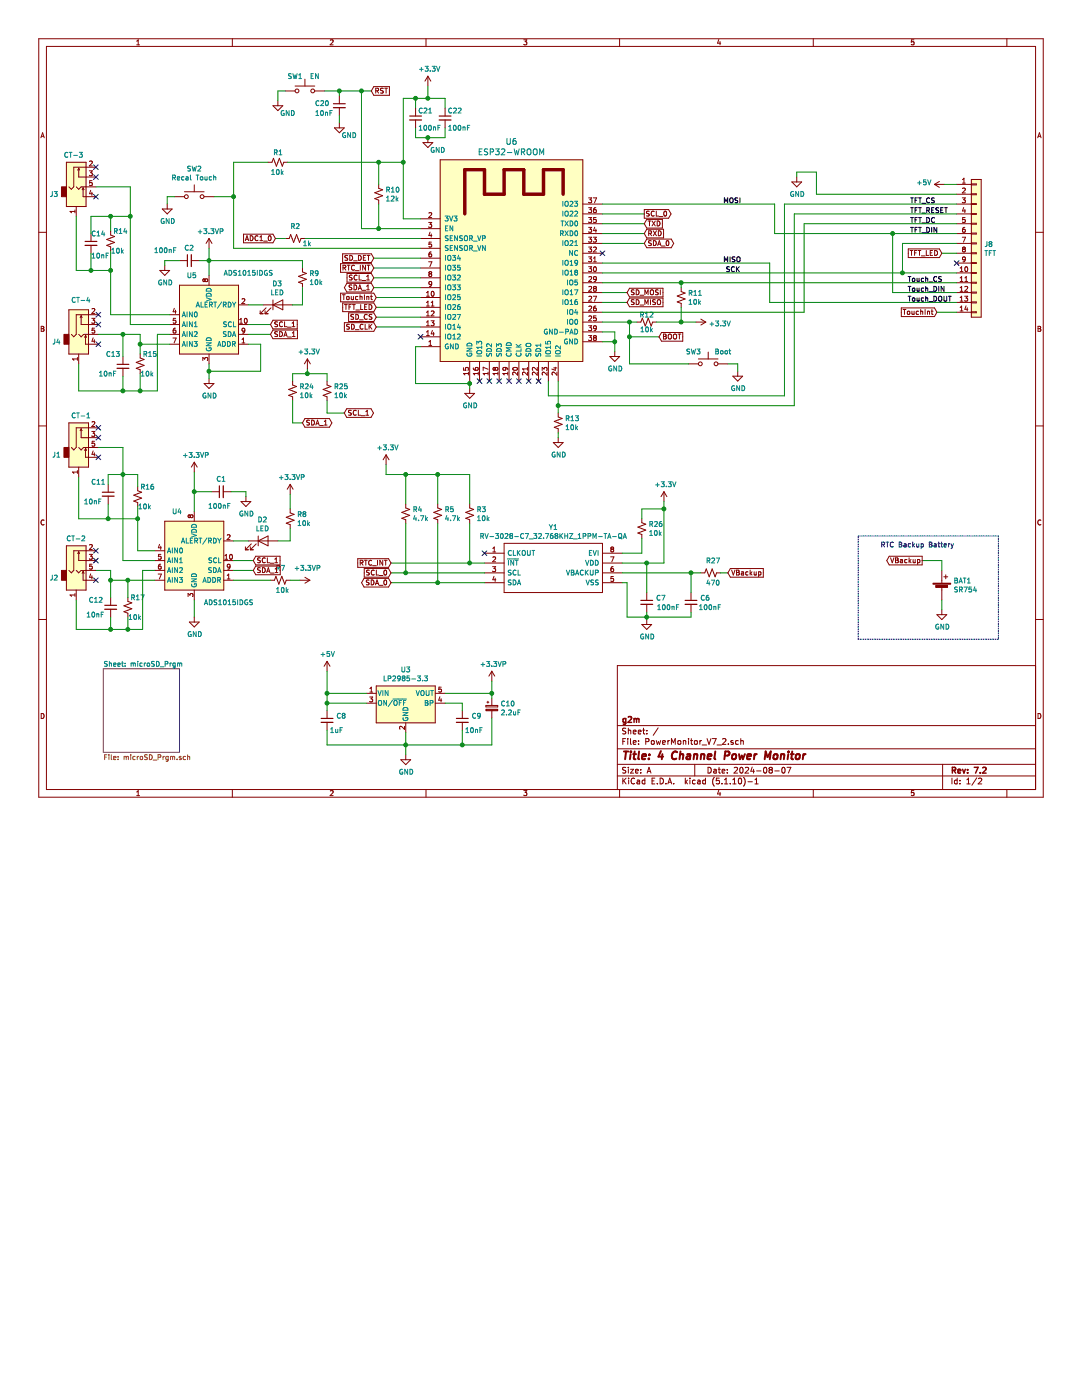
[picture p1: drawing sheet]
EESchema Schematic File Version 4
EELAYER 30 0
EELAYER END
$Descr A 11000 8500
encoding utf-8
Sheet 1 2
Title "4 Channel Power Monitor"
Date "2024-08-07"
Rev "7.2"
Comp "g2m"
Comment1 ""
Comment2 ""
Comment3 ""
Comment4 ""
$EndDescr
$Comp
L power:GND #PWR016
U 1 1
P 4775 3950
F 0 "#PWR016" H 4775 3700 50  0001 C CNN
F 1 "GND" H 4780 3777 50  0000 C CNN
F 2 "" H 4775 3950 50  0001 C CNN
F 3 "" H 4775 3950 50  0001 C CNN
	1    4775 3950
	1    0    0    -1  
$EndComp
$Comp
L power:+3.3V #PWR015
U 1 1
P 4350 875
F 0 "#PWR015" H 4350 725 50  0001 C CNN
F 1 "+3.3V" H 4250 1050 50  0000 L CNN
F 2 "" H 4350 875 50  0001 C CNN
F 3 "" H 4350 875 50  0001 C CNN
	1    4350 875 
	1    0    0    -1  
$EndComp
$Comp
L Device:R_Small_US R2
U 1 1
P 3000 2425
F 0 "R2" V 2875 2375 50  0000 L CNN
F 1 "1k" V 3050 2500 50  0000 L CNN
F 2 "Resistor_SMD:R_0805_2012Metric_Pad1.20x1.40mm_HandSolder" H 3000 2425 50  0001 C CNN
F 3 "~" H 3000 2425 50  0001 C CNN
	1    3000 2425
	0    1    1    0   
$EndComp
Text GLabel 2800 2425 0    50   Input ~ 0
ADC1_0
$Comp
L Connector_Generic:Conn_01x14 J8
U 1 1
P 9925 2475
F 0 "J8" H 10005 2467 50  0000 L CNN
F 1 "TFT" H 10005 2376 50  0000 L CNN
F 2 "Connector_PinSocket_2.54mm:PinSocket_1x14_P2.54mm_Vertical" H 9925 2475 50  0001 C CNN
F 3 "~" H 9925 2475 50  0001 C CNN
	1    9925 2475
	1    0    0    -1  
$EndComp
$Comp
L power:+5V #PWR024
U 1 1
P 9600 1875
F 0 "#PWR024" H 9600 1725 50  0001 C CNN
F 1 "+5V" V 9615 2003 50  0000 L CNN
F 2 "" H 9600 1875 50  0001 C CNN
F 3 "" H 9600 1875 50  0001 C CNN
	1    9600 1875
	0    -1   -1   0   
$EndComp
Wire Wire Line
	9725 2075 7975 2075
Wire Wire Line
	9725 2175 8075 2175
Wire Wire Line
	9600 1875 9725 1875
Wire Wire Line
	9725 2975 9075 2975
Wire Wire Line
	9075 2975 9075 2375
Wire Wire Line
	9075 2375 9725 2375
Wire Wire Line
	9725 2475 9175 2475
Wire Wire Line
	9175 2475 9175 2775
Connection ~ 9175 2775
Wire Wire Line
	9175 2775 9725 2775
Text GLabel 9575 2575 0    50   Input ~ 0
TFT_LED
Wire Wire Line
	9725 2575 9575 2575
NoConn ~ 9725 2675
Text GLabel 9525 3175 0    50   Input ~ 0
TouchInt
Wire Wire Line
	9725 3175 9525 3175
$Comp
L power:GND #PWR021
U 1 1
P 8100 1800
F 0 "#PWR021" H 8100 1550 50  0001 C CNN
F 1 "GND" H 8105 1627 50  0000 C CNN
F 2 "" H 8100 1800 50  0001 C CNN
F 3 "" H 8100 1800 50  0001 C CNN
	1    8100 1800
	1    0    0    -1  
$EndComp
Text Label 9225 2875 0    50   ~ 0
Touch_CS
Text Label 7375 2775 0    50   ~ 0
SCK
Text Label 7350 2675 0    50   ~ 0
MISO
Text Label 7350 2075 0    50   ~ 0
MOSI
Text Label 9250 2075 0    50   ~ 0
TFT_CS
Text Label 9250 2175 0    50   ~ 0
TFT_RESET
Text Label 9250 2275 0    50   ~ 0
TFT_DC
Text Label 9250 2375 0    50   ~ 0
TFT_DIN
Text Label 9225 2975 0    50   ~ 0
Touch_DIN
Text Label 9225 3075 0    50   ~ 0
Touch_DOUT
Text GLabel 3825 3025 0    50   Input ~ 0
TouchInt
Text GLabel 6375 2975 2    50   Input ~ 0
SD_MOSI
Text GLabel 6375 3075 2    50   Input ~ 0
SD_MISO
Wire Wire Line
	6125 3075 6375 3075
Wire Wire Line
	6125 2975 6375 2975
Text GLabel 3825 3225 0    50   Input ~ 0
SD_CS
$Comp
L PowerMonitor_V4-rescue:PJ307_AudioJack_3.5mm-Custom-PowerMonitor_V3-rescue J4
U 1 1
P 800 3400
F 0 "J4" H 620 3326 50  0000 R CNN
F 1 "CT-4" H 925 3750 50  0000 R CNN
F 2 "Connector_Custom:Jack_3.5mm_PJ307_Horizontal" H 800 3600 50  0001 C CNN
F 3 "~" H 800 3600 50  0001 C CNN
	1    800  3400
	1    0    0    -1  
$EndComp
$Comp
L PowerMonitor_V4-rescue:PJ307_AudioJack_3.5mm-Custom-PowerMonitor_V3-rescue J1
U 1 1
P 800 4550
F 0 "J1" H 620 4476 50  0000 R CNN
F 1 "CT-1" H 925 4875 50  0000 R CNN
F 2 "Connector_Custom:Jack_3.5mm_PJ307_Horizontal" H 800 4750 50  0001 C CNN
F 3 "~" H 800 4750 50  0001 C CNN
	1    800  4550
	1    0    0    -1  
$EndComp
$Comp
L PowerMonitor_V4-rescue:PJ307_AudioJack_3.5mm-Custom-PowerMonitor_V3-rescue J2
U 1 1
P 775 5800
F 0 "J2" H 595 5726 50  0000 R CNN
F 1 "CT-2" H 875 6125 50  0000 R CNN
F 2 "Connector_Custom:Jack_3.5mm_PJ307_Horizontal" H 775 6000 50  0001 C CNN
F 3 "~" H 775 6000 50  0001 C CNN
	1    775  5800
	1    0    0    -1  
$EndComp
$Comp
L Device:R_Small_US R5
U 1 1
P 4450 5225
F 0 "R5" H 4518 5271 50  0000 L CNN
F 1 "4.7k" H 4518 5180 50  0000 L CNN
F 2 "Resistor_SMD:R_0805_2012Metric_Pad1.20x1.40mm_HandSolder" H 4450 5225 50  0001 C CNN
F 3 "~" H 4450 5225 50  0001 C CNN
	1    4450 5225
	1    0    0    -1  
$EndComp
$Comp
L Device:R_Small_US R4
U 1 1
P 4125 5225
F 0 "R4" H 4193 5271 50  0000 L CNN
F 1 "4.7k" H 4193 5180 50  0000 L CNN
F 2 "Resistor_SMD:R_0805_2012Metric_Pad1.20x1.40mm_HandSolder" H 4125 5225 50  0001 C CNN
F 3 "~" H 4125 5225 50  0001 C CNN
	1    4125 5225
	1    0    0    -1  
$EndComp
$Comp
L Device:C_Small C7
U 1 1
P 6575 6125
F 0 "C7" H 6667 6171 50  0000 L CNN
F 1 "100nF" H 6675 6075 50  0000 L CNN
F 2 "Capacitor_SMD:C_0805_2012Metric_Pad1.18x1.45mm_HandSolder" H 6575 6125 50  0001 C CNN
F 3 "~" H 6575 6125 50  0001 C CNN
	1    6575 6125
	1    0    0    -1  
$EndComp
$Comp
L Device:C_Small C6
U 1 1
P 7025 6125
F 0 "C6" H 7117 6171 50  0000 L CNN
F 1 "100nF" H 7100 6075 50  0000 L CNN
F 2 "Capacitor_SMD:C_0805_2012Metric_Pad1.18x1.45mm_HandSolder" H 7025 6125 50  0001 C CNN
F 3 "~" H 7025 6125 50  0001 C CNN
	1    7025 6125
	1    0    0    -1  
$EndComp
Wire Wire Line
	4450 5125 4450 4825
Wire Wire Line
	4125 5125 4125 4825
Connection ~ 4125 4825
Wire Wire Line
	4125 4825 4450 4825
$Comp
L power:GND #PWR020
U 1 1
P 6575 6300
F 0 "#PWR020" H 6575 6050 50  0001 C CNN
F 1 "GND" H 6580 6127 50  0000 C CNN
F 2 "" H 6575 6300 50  0001 C CNN
F 3 "" H 6575 6300 50  0001 C CNN
	1    6575 6300
	1    0    0    -1  
$EndComp
Wire Wire Line
	6575 6225 6575 6275
Text GLabel 3975 5925 0    50   BiDi ~ 0
SDA_0
Text GLabel 3975 5825 0    50   Input ~ 0
SCL_0
Text GLabel 6550 2475 2    50   BiDi ~ 0
SDA_0
Text GLabel 6550 2175 2    50   Output ~ 0
SCL_0
Text GLabel 3825 3325 0    50   Input ~ 0
SD_CLK
Wire Wire Line
	2900 2425 2800 2425
$Comp
L Device:R_Small_US R1
U 1 1
P 2825 1650
F 0 "R1" V 2725 1600 50  0000 L CNN
F 1 "10k" V 2925 1575 50  0000 L CNN
F 2 "Resistor_SMD:R_0805_2012Metric_Pad1.20x1.40mm_HandSolder" H 2825 1650 50  0001 C CNN
F 3 "~" H 2825 1650 50  0001 C CNN
	1    2825 1650
	0    1    1    0   
$EndComp
Wire Wire Line
	2375 2000 2175 2000
$Comp
L power:GND #PWR09
U 1 1
P 1700 2075
F 0 "#PWR09" H 1700 1825 50  0001 C CNN
F 1 "GND" H 1705 1902 50  0000 C CNN
F 2 "" H 1700 2075 50  0001 C CNN
F 3 "" H 1700 2075 50  0001 C CNN
	1    1700 2075
	1    0    0    -1  
$EndComp
Wire Wire Line
	1700 2000 1700 2075
$Comp
L Switch:SW_Push SW2
U 1 1
P 1975 2000
F 0 "SW2" H 1975 2285 50  0000 C CNN
F 1 "Recal Touch" H 1975 2194 50  0000 C CNN
F 2 "CustomFootprints:SW_SPST_ALPS_SKRKA" H 1975 2200 50  0001 C CNN
F 3 "~" H 1975 2200 50  0001 C CNN
	1    1975 2000
	1    0    0    -1  
$EndComp
Wire Wire Line
	1700 2000 1775 2000
$Comp
L power:GND #PWR028
U 1 1
P 2125 3850
F 0 "#PWR028" H 2125 3600 50  0001 C CNN
F 1 "GND" H 2130 3677 50  0000 C CNN
F 2 "" H 2125 3850 50  0001 C CNN
F 3 "" H 2125 3850 50  0001 C CNN
	1    2125 3850
	1    0    0    -1  
$EndComp
$Comp
L Regulator_Linear:LP2985-3.3 U3
U 1 1
P 4125 7150
F 0 "U3" H 4125 7492 50  0000 C CNN
F 1 "LP2985-3.3" H 4125 7401 50  0000 C CNN
F 2 "Package_TO_SOT_SMD:SOT-23-5" H 4125 7475 50  0001 C CNN
F 3 "http://www.ti.com/lit/ds/symlink/lp2985.pdf" H 4125 7150 50  0001 C CNN
	1    4125 7150
	1    0    0    -1  
$EndComp
$Comp
L Device:CP_Small C10
U 1 1
P 5000 7200
F 0 "C10" H 5088 7246 50  0000 L CNN
F 1 "2.2uF" H 5088 7155 50  0000 L CNN
F 2 "Capacitor_SMD:C_1206_3216Metric_Pad1.33x1.80mm_HandSolder" H 5000 7200 50  0001 C CNN
F 3 "~" H 5000 7200 50  0001 C CNN
	1    5000 7200
	1    0    0    -1  
$EndComp
$Comp
L Device:C_Small C9
U 1 1
P 4700 7325
F 0 "C9" H 4792 7371 50  0000 L CNN
F 1 "10nF" H 4725 7225 50  0000 L CNN
F 2 "Capacitor_SMD:C_0805_2012Metric_Pad1.18x1.45mm_HandSolder" H 4700 7325 50  0001 C CNN
F 3 "~" H 4700 7325 50  0001 C CNN
	1    4700 7325
	1    0    0    -1  
$EndComp
$Comp
L Device:C_Small C8
U 1 1
P 3325 7325
F 0 "C8" H 3417 7371 50  0000 L CNN
F 1 "1uF" H 3350 7225 50  0000 L CNN
F 2 "Capacitor_SMD:C_0805_2012Metric_Pad1.18x1.45mm_HandSolder" H 3325 7325 50  0001 C CNN
F 3 "~" H 3325 7325 50  0001 C CNN
	1    3325 7325
	1    0    0    -1  
$EndComp
Wire Wire Line
	4525 7150 4700 7150
Wire Wire Line
	4700 7150 4700 7225
Wire Wire Line
	3725 7050 3325 7050
Wire Wire Line
	3325 7050 3325 7150
Wire Wire Line
	3725 7150 3325 7150
Connection ~ 3325 7150
Wire Wire Line
	3325 7150 3325 7225
$Comp
L power:+5V #PWR029
U 1 1
P 3325 6825
F 0 "#PWR029" H 3325 6675 50  0001 C CNN
F 1 "+5V" H 3250 7000 50  0000 L CNN
F 2 "" H 3325 6825 50  0001 C CNN
F 3 "" H 3325 6825 50  0001 C CNN
	1    3325 6825
	1    0    0    -1  
$EndComp
Wire Wire Line
	3325 6825 3325 7050
Connection ~ 3325 7050
$Comp
L power:+3.3VP #PWR031
U 1 1
P 5000 6925
F 0 "#PWR031" H 5150 6875 50  0001 C CNN
F 1 "+3.3VP" H 5015 7098 50  0000 C CNN
F 2 "" H 5000 6925 50  0001 C CNN
F 3 "" H 5000 6925 50  0001 C CNN
	1    5000 6925
	1    0    0    -1  
$EndComp
Wire Wire Line
	4525 7050 5000 7050
Wire Wire Line
	5000 7050 5000 6925
Wire Wire Line
	5000 7100 5000 7050
Connection ~ 5000 7050
$Comp
L power:GND #PWR030
U 1 1
P 4125 7675
F 0 "#PWR030" H 4125 7425 50  0001 C CNN
F 1 "GND" H 4130 7502 50  0000 C CNN
F 2 "" H 4125 7675 50  0001 C CNN
F 3 "" H 4125 7675 50  0001 C CNN
	1    4125 7675
	1    0    0    -1  
$EndComp
Wire Wire Line
	4125 7450 4125 7575
Wire Wire Line
	5000 7300 5000 7575
Wire Wire Line
	5000 7575 4700 7575
Connection ~ 4125 7575
Wire Wire Line
	4125 7575 4125 7675
Wire Wire Line
	3325 7425 3325 7575
Wire Wire Line
	3325 7575 4125 7575
Wire Wire Line
	4700 7425 4700 7575
Connection ~ 4700 7575
Wire Wire Line
	4700 7575 4125 7575
$Comp
L power:+3.3VP #PWR032
U 1 1
P 2125 2525
F 0 "#PWR032" H 2275 2475 50  0001 C CNN
F 1 "+3.3VP" H 2140 2698 50  0000 C CNN
F 2 "" H 2125 2525 50  0001 C CNN
F 3 "" H 2125 2525 50  0001 C CNN
	1    2125 2525
	1    0    0    -1  
$EndComp
$Comp
L power:+3.3VP #PWR02
U 1 1
P 1975 4800
F 0 "#PWR02" H 2125 4750 50  0001 C CNN
F 1 "+3.3VP" H 1990 4973 50  0000 C CNN
F 2 "" H 1975 4800 50  0001 C CNN
F 3 "" H 1975 4800 50  0001 C CNN
	1    1975 4800
	1    0    0    -1  
$EndComp
Wire Wire Line
	1250 4550 1000 4550
NoConn ~ 1000 4350
NoConn ~ 1000 4450
NoConn ~ 1000 4650
NoConn ~ 975  5600
NoConn ~ 975  5700
NoConn ~ 975  5900
$Comp
L PowerMonitor_V4-rescue:PJ307_AudioJack_3.5mm-Custom-PowerMonitor_V3-rescue J3
U 1 1
P 775 1900
F 0 "J3" H 595 1826 50  0000 R CNN
F 1 "CT-3" H 850 2225 50  0000 R CNN
F 2 "Connector_Custom:Jack_3.5mm_PJ307_Horizontal" H 775 2100 50  0001 C CNN
F 3 "~" H 775 2100 50  0001 C CNN
	1    775  1900
	1    0    0    -1  
$EndComp
Wire Wire Line
	775  2750 775  2200
NoConn ~ 975  2000
NoConn ~ 975  1800
NoConn ~ 975  1700
$Comp
L Device:C_Small C1
U 1 1
P 2250 5000
F 0 "C1" V 2375 4950 50  0000 L CNN
F 1 "100nF" V 2100 4900 50  0000 L CNN
F 2 "Capacitor_SMD:C_0805_2012Metric_Pad1.18x1.45mm_HandSolder" H 2250 5000 50  0001 C CNN
F 3 "~" H 2250 5000 50  0001 C CNN
	1    2250 5000
	0    -1   -1   0   
$EndComp
$Comp
L Device:C_Small C2
U 1 1
P 1925 2650
F 0 "C2" V 2050 2600 50  0000 L CNN
F 1 "100nF" V 2025 2775 50  0000 L CNN
F 2 "Capacitor_SMD:C_0805_2012Metric_Pad1.18x1.45mm_HandSolder" H 1925 2650 50  0001 C CNN
F 3 "~" H 1925 2650 50  0001 C CNN
	1    1925 2650
	0    -1   -1   0   
$EndComp
$Comp
L Analog_ADC:ADS1015IDGS U5
U 1 1
P 2125 3300
F 0 "U5" H 1950 3800 50  0000 C CNN
F 1 "ADS1015IDGS" H 2525 3825 50  0000 C CNN
F 2 "Package_SO:TSSOP-10_3x3mm_P0.5mm" H 2125 2800 50  0001 C CNN
F 3 "http://www.ti.com/lit/ds/symlink/ads1015.pdf" H 2075 2400 50  0001 C CNN
	1    2125 3300
	1    0    0    -1  
$EndComp
Wire Wire Line
	2125 3700 2125 3775
Wire Wire Line
	2525 3500 2650 3500
Wire Wire Line
	2650 3500 2650 3775
Wire Wire Line
	2650 3775 2125 3775
Connection ~ 2125 3775
Wire Wire Line
	2125 3775 2125 3850
Text GLabel 2750 3300 2    50   Input ~ 0
SCL_1
Text GLabel 2750 3400 2    50   Input ~ 0
SDA_1
Wire Wire Line
	2525 3300 2750 3300
Wire Wire Line
	2525 3400 2750 3400
Wire Wire Line
	2125 2525 2125 2650
Wire Wire Line
	2025 2650 2125 2650
Connection ~ 2125 2650
Wire Wire Line
	2125 2650 2125 2800
$Comp
L power:GND #PWR01
U 1 1
P 1675 2700
F 0 "#PWR01" H 1675 2450 50  0001 C CNN
F 1 "GND" H 1680 2527 50  0000 C CNN
F 2 "" H 1675 2700 50  0001 C CNN
F 3 "" H 1675 2700 50  0001 C CNN
	1    1675 2700
	1    0    0    -1  
$EndComp
Wire Wire Line
	1825 2650 1675 2650
Wire Wire Line
	1675 2650 1675 2700
$Comp
L Analog_ADC:ADS1015IDGS U4
U 1 1
P 1975 5700
F 0 "U4" H 1800 6200 50  0000 C CNN
F 1 "ADS1015IDGS" H 2325 5275 50  0000 C CNN
F 2 "Package_SO:TSSOP-10_3x3mm_P0.5mm" H 1975 5200 50  0001 C CNN
F 3 "http://www.ti.com/lit/ds/symlink/ads1015.pdf" H 1925 4800 50  0001 C CNN
	1    1975 5700
	1    0    0    -1  
$EndComp
Wire Wire Line
	975  5800 1125 5800
Wire Wire Line
	1100 5275 800  5275
Wire Wire Line
	1975 4800 1975 5000
Wire Wire Line
	2150 5000 1975 5000
Connection ~ 1975 5000
Wire Wire Line
	1975 5000 1975 5200
$Comp
L power:GND #PWR04
U 1 1
P 2500 5050
F 0 "#PWR04" H 2500 4800 50  0001 C CNN
F 1 "GND" H 2505 4877 50  0000 C CNN
F 2 "" H 2500 5050 50  0001 C CNN
F 3 "" H 2500 5050 50  0001 C CNN
	1    2500 5050
	1    0    0    -1  
$EndComp
$Comp
L power:GND #PWR03
U 1 1
P 1975 6275
F 0 "#PWR03" H 1975 6025 50  0001 C CNN
F 1 "GND" H 1980 6102 50  0000 C CNN
F 2 "" H 1975 6275 50  0001 C CNN
F 3 "" H 1975 6275 50  0001 C CNN
	1    1975 6275
	1    0    0    -1  
$EndComp
Wire Wire Line
	1975 6100 1975 6275
Wire Wire Line
	2350 5000 2500 5000
Wire Wire Line
	2500 5000 2500 5050
Text GLabel 2575 5700 2    50   Input ~ 0
SCL_1
Text GLabel 2575 5800 2    50   Input ~ 0
SDA_1
Wire Wire Line
	2375 5700 2575 5700
Wire Wire Line
	2375 5800 2575 5800
$Comp
L Device:R_Small_US R7
U 1 1
P 2850 5900
F 0 "R7" V 2725 5850 50  0000 L CNN
F 1 "10k" V 2950 5850 50  0000 L CNN
F 2 "Resistor_SMD:R_0805_2012Metric_Pad1.20x1.40mm_HandSolder" H 2850 5900 50  0001 C CNN
F 3 "~" H 2850 5900 50  0001 C CNN
	1    2850 5900
	0    1    1    0   
$EndComp
Wire Wire Line
	2375 5900 2750 5900
$Comp
L power:+3.3VP #PWR05
U 1 1
P 3050 5900
F 0 "#PWR05" H 3200 5850 50  0001 C CNN
F 1 "+3.3VP" V 2925 5975 50  0000 C CNN
F 2 "" H 3050 5900 50  0001 C CNN
F 3 "" H 3050 5900 50  0001 C CNN
	1    3050 5900
	0    1    1    0   
$EndComp
Wire Wire Line
	2950 5900 3050 5900
$Comp
L Device:C_Small C12
U 1 1
P 1125 6175
F 0 "C12" H 900 6250 50  0000 L CNN
F 1 "10nF" H 875 6100 50  0000 L CNN
F 2 "Capacitor_SMD:C_0805_2012Metric_Pad1.18x1.45mm_HandSolder" H 1125 6175 50  0001 C CNN
F 3 "~" H 1125 6175 50  0001 C CNN
	1    1125 6175
	1    0    0    -1  
$EndComp
Wire Wire Line
	775  6100 775  6400
Wire Wire Line
	1125 6275 1125 6400
Wire Wire Line
	1125 6400 775  6400
Wire Wire Line
	1125 5800 1125 5900
Wire Wire Line
	1250 4550 1250 4825
Wire Wire Line
	800  4850 800  5275
$Comp
L Device:C_Small C11
U 1 1
P 1100 5025
F 0 "C11" H 925 5150 50  0000 L CNN
F 1 "10nF" H 850 4950 50  0000 L CNN
F 2 "Capacitor_SMD:C_0805_2012Metric_Pad1.18x1.45mm_HandSolder" H 1100 5025 50  0001 C CNN
F 3 "~" H 1100 5025 50  0001 C CNN
	1    1100 5025
	1    0    0    -1  
$EndComp
Wire Wire Line
	1100 4925 1100 4825
Wire Wire Line
	1100 4825 1250 4825
Connection ~ 1250 4825
Wire Wire Line
	1100 5125 1100 5275
$Comp
L Device:C_Small C14
U 1 1
P 925 2475
F 0 "C14" H 925 2575 50  0000 L CNN
F 1 "10nF" H 925 2350 50  0000 L CNN
F 2 "Capacitor_SMD:C_0805_2012Metric_Pad1.18x1.45mm_HandSolder" H 925 2475 50  0001 C CNN
F 3 "~" H 925 2475 50  0001 C CNN
	1    925  2475
	1    0    0    -1  
$EndComp
$Comp
L Device:C_Small C13
U 1 1
P 1250 3725
F 0 "C13" H 1075 3850 50  0000 L CNN
F 1 "10nF" H 1000 3650 50  0000 L CNN
F 2 "Capacitor_SMD:C_0805_2012Metric_Pad1.18x1.45mm_HandSolder" H 1250 3725 50  0001 C CNN
F 3 "~" H 1250 3725 50  0001 C CNN
	1    1250 3725
	1    0    0    -1  
$EndComp
$Comp
L Device:LED D3
U 1 1
P 2825 3100
F 0 "D3" H 2818 3317 50  0000 C CNN
F 1 "LED" H 2818 3226 50  0000 C CNN
F 2 "LED_SMD:LED_0805_2012Metric_Pad1.15x1.40mm_HandSolder" H 2825 3100 50  0001 C CNN
F 3 "~" H 2825 3100 50  0001 C CNN
	1    2825 3100
	1    0    0    -1  
$EndComp
Wire Wire Line
	2525 3100 2675 3100
$Comp
L Device:R_Small_US R9
U 1 1
P 3075 2825
F 0 "R9" H 3143 2871 50  0000 L CNN
F 1 "10k" H 3143 2780 50  0000 L CNN
F 2 "Resistor_SMD:R_0805_2012Metric_Pad1.20x1.40mm_HandSolder" H 3075 2825 50  0001 C CNN
F 3 "~" H 3075 2825 50  0001 C CNN
	1    3075 2825
	1    0    0    -1  
$EndComp
Wire Wire Line
	2975 3100 3075 3100
Wire Wire Line
	3075 3100 3075 2925
Wire Wire Line
	3075 2725 3075 2650
Wire Wire Line
	3075 2650 2125 2650
$Comp
L Device:LED D2
U 1 1
P 2675 5500
F 0 "D2" H 2668 5717 50  0000 C CNN
F 1 "LED" H 2668 5626 50  0000 C CNN
F 2 "LED_SMD:LED_0805_2012Metric_Pad1.15x1.40mm_HandSolder" H 2675 5500 50  0001 C CNN
F 3 "~" H 2675 5500 50  0001 C CNN
	1    2675 5500
	1    0    0    -1  
$EndComp
$Comp
L Device:R_Small_US R8
U 1 1
P 2950 5275
F 0 "R8" H 3018 5321 50  0000 L CNN
F 1 "10k" H 3018 5230 50  0000 L CNN
F 2 "Resistor_SMD:R_0805_2012Metric_Pad1.20x1.40mm_HandSolder" H 2950 5275 50  0001 C CNN
F 3 "~" H 2950 5275 50  0001 C CNN
	1    2950 5275
	1    0    0    -1  
$EndComp
Wire Wire Line
	2375 5500 2525 5500
Wire Wire Line
	2825 5500 2950 5500
Wire Wire Line
	2950 5500 2950 5375
$Comp
L power:+3.3VP #PWR06
U 1 1
P 2950 5025
F 0 "#PWR06" H 3100 4975 50  0001 C CNN
F 1 "+3.3VP" H 2965 5198 50  0000 C CNN
F 2 "" H 2950 5025 50  0001 C CNN
F 3 "" H 2950 5025 50  0001 C CNN
	1    2950 5025
	1    0    0    -1  
$EndComp
Wire Wire Line
	2950 5175 2950 5025
Wire Wire Line
	1250 3625 1250 3400
Wire Wire Line
	1250 3400 1000 3400
Wire Wire Line
	1600 3975 1425 3975
Wire Wire Line
	800  3975 800  3700
Wire Wire Line
	1250 3825 1250 3975
Connection ~ 1250 3975
Wire Wire Line
	1250 3975 800  3975
Wire Wire Line
	1125 2750 925  2750
Wire Wire Line
	1125 2550 1125 2750
Connection ~ 1125 2750
Wire Wire Line
	975  1900 1325 1900
Wire Wire Line
	1125 2350 1125 2200
Wire Wire Line
	1125 2200 1325 2200
Connection ~ 1325 2200
Wire Wire Line
	1325 2200 1325 1900
NoConn ~ 1000 3500
NoConn ~ 1000 3300
NoConn ~ 1000 3200
Wire Wire Line
	1600 3400 1725 3400
Wire Wire Line
	1600 3400 1600 3975
Wire Wire Line
	1725 3500 1425 3500
Wire Wire Line
	1425 3500 1425 3400
Wire Wire Line
	1425 3400 1250 3400
Connection ~ 1250 3400
Wire Wire Line
	1725 3300 1325 3300
Wire Wire Line
	1325 2200 1325 3300
Wire Wire Line
	1725 3200 1125 3200
Wire Wire Line
	1125 3200 1125 2750
Wire Wire Line
	1575 5700 1250 5700
Wire Wire Line
	1250 4825 1250 5700
Wire Wire Line
	1575 5600 1400 5600
Wire Wire Line
	1400 5600 1400 5275
Wire Wire Line
	1400 5275 1100 5275
Connection ~ 1100 5275
Wire Wire Line
	1575 5900 1300 5900
Connection ~ 1125 5900
Wire Wire Line
	1125 5900 1125 6075
Wire Wire Line
	1575 5800 1450 5800
Wire Wire Line
	1450 5800 1450 6400
Wire Wire Line
	1450 6400 1300 6400
Connection ~ 1125 6400
Wire Wire Line
	4775 3875 4775 3900
$Comp
L power:+3.3V #PWR07
U 1 1
P 3925 4725
F 0 "#PWR07" H 3925 4575 50  0001 C CNN
F 1 "+3.3V" H 3825 4900 50  0000 L CNN
F 2 "" H 3925 4725 50  0001 C CNN
F 3 "" H 3925 4725 50  0001 C CNN
	1    3925 4725
	1    0    0    -1  
$EndComp
Wire Wire Line
	3925 4725 3925 4825
Wire Wire Line
	3925 4825 4125 4825
Text GLabel 3825 3125 0    50   Input ~ 0
TFT_LED
Wire Wire Line
	6125 2075 7875 2075
Wire Wire Line
	7875 2075 7875 2375
Wire Wire Line
	7875 2375 9075 2375
Connection ~ 9075 2375
Wire Wire Line
	6125 2675 7825 2675
Wire Wire Line
	7825 2675 7825 3075
Wire Wire Line
	7825 3075 9725 3075
Wire Wire Line
	6125 2775 9175 2775
$Comp
L ESP32-footprints-Shem-Lib:ESP32-WROOM U6
U 1 1
P 5225 2825
F 0 "U6" H 5200 4212 60  0000 C CNN
F 1 "ESP32-WROOM" H 5200 4106 60  0000 C CNN
F 2 "RF_Module:ESP32-WROOM-32" H 5575 4175 60  0001 C CNN
F 3 "" H 4775 3275 60  0001 C CNN
	1    5225 2825
	1    0    0    -1  
$EndComp
Wire Wire Line
	5575 3875 5575 4025
Wire Wire Line
	5575 4025 7975 4025
Wire Wire Line
	7975 2075 7975 4025
Wire Wire Line
	8075 2175 8075 4125
Wire Wire Line
	8075 4125 5675 4125
Wire Wire Line
	5675 4125 5675 3875
Wire Wire Line
	6125 3175 8175 3175
Wire Wire Line
	8175 3175 8175 2275
Wire Wire Line
	8175 2275 9725 2275
Wire Wire Line
	6125 2875 6925 2875
Wire Wire Line
	3825 3225 4275 3225
Wire Wire Line
	3825 3025 4275 3025
Wire Wire Line
	3825 3125 4275 3125
Wire Wire Line
	3825 3325 4275 3325
NoConn ~ 4275 3425
NoConn ~ 6125 2575
Wire Wire Line
	4275 2225 4100 2225
Wire Wire Line
	4275 3525 4225 3525
Wire Wire Line
	4225 3525 4225 3900
Wire Wire Line
	4225 3900 4775 3900
Connection ~ 4775 3900
Wire Wire Line
	4775 3900 4775 3950
$Comp
L power:GND #PWR034
U 1 1
P 6250 3575
F 0 "#PWR034" H 6250 3325 50  0001 C CNN
F 1 "GND" H 6255 3402 50  0000 C CNN
F 2 "" H 6250 3575 50  0001 C CNN
F 3 "" H 6250 3575 50  0001 C CNN
	1    6250 3575
	1    0    0    -1  
$EndComp
Wire Wire Line
	6125 3375 6250 3375
Wire Wire Line
	6125 3475 6250 3475
NoConn ~ 4875 3875
NoConn ~ 4975 3875
NoConn ~ 5075 3875
NoConn ~ 5175 3875
NoConn ~ 5275 3875
NoConn ~ 5375 3875
NoConn ~ 5475 3875
Wire Wire Line
	2375 2000 2375 2525
Connection ~ 2375 2000
Wire Wire Line
	2375 2525 4275 2525
Wire Wire Line
	3100 2425 4275 2425
$Comp
L Device:R_Small_US R10
U 1 1
P 3850 1975
F 0 "R10" H 3918 2021 50  0000 L CNN
F 1 "12k" H 3918 1930 50  0000 L CNN
F 2 "Resistor_SMD:R_0805_2012Metric_Pad1.20x1.40mm_HandSolder" H 3850 1975 50  0001 C CNN
F 3 "~" H 3850 1975 50  0001 C CNN
	1    3850 1975
	1    0    0    -1  
$EndComp
Wire Wire Line
	4275 2325 3850 2325
$Comp
L Device:C_Small C20
U 1 1
P 3450 1075
F 0 "C20" H 3200 1100 50  0000 L CNN
F 1 "10nF" H 3200 1000 50  0000 L CNN
F 2 "Capacitor_SMD:C_0805_2012Metric_Pad1.18x1.45mm_HandSolder" H 3450 1075 50  0001 C CNN
F 3 "~" H 3450 1075 50  0001 C CNN
	1    3450 1075
	1    0    0    -1  
$EndComp
Connection ~ 3850 2325
$Comp
L power:GND #PWR012
U 1 1
P 3450 1250
F 0 "#PWR012" H 3450 1000 50  0001 C CNN
F 1 "GND" H 3550 1125 50  0000 C CNN
F 2 "" H 3450 1250 50  0001 C CNN
F 3 "" H 3450 1250 50  0001 C CNN
	1    3450 1250
	1    0    0    -1  
$EndComp
Text GLabel 3775 925  2    50   Input ~ 0
RST
Wire Wire Line
	3675 2325 3850 2325
$Comp
L Device:R_Small_US R12
U 1 1
P 6575 3275
F 0 "R12" V 6500 3275 50  0000 C CNN
F 1 "10k" V 6650 3275 50  0000 C CNN
F 2 "Resistor_SMD:R_0805_2012Metric_Pad1.20x1.40mm_HandSolder" H 6575 3275 50  0001 C CNN
F 3 "~" H 6575 3275 50  0001 C CNN
	1    6575 3275
	0    1    1    0   
$EndComp
Wire Wire Line
	6125 3275 6400 3275
$Comp
L Device:R_Small_US R11
U 1 1
P 6925 3025
F 0 "R11" H 6993 3071 50  0000 L CNN
F 1 "10k" H 6993 2980 50  0000 L CNN
F 2 "Resistor_SMD:R_0805_2012Metric_Pad1.20x1.40mm_HandSolder" H 6925 3025 50  0001 C CNN
F 3 "~" H 6925 3025 50  0001 C CNN
	1    6925 3025
	1    0    0    -1  
$EndComp
Wire Wire Line
	6925 2925 6925 2875
Connection ~ 6925 2875
Wire Wire Line
	6925 2875 9725 2875
Wire Wire Line
	6675 3275 6925 3275
Wire Wire Line
	6925 3275 6925 3125
$Comp
L power:+3.3V #PWR033
U 1 1
P 7075 3275
F 0 "#PWR033" H 7075 3125 50  0001 C CNN
F 1 "+3.3V" V 7090 3403 50  0000 L CNN
F 2 "" H 7075 3275 50  0001 C CNN
F 3 "" H 7075 3275 50  0001 C CNN
	1    7075 3275
	0    1    1    0   
$EndComp
Wire Wire Line
	6925 3275 7075 3275
Connection ~ 6925 3275
$Comp
L Device:R_Small_US R13
U 1 1
P 5675 4300
F 0 "R13" H 5743 4346 50  0000 L CNN
F 1 "10k" H 5743 4255 50  0000 L CNN
F 2 "Resistor_SMD:R_0805_2012Metric_Pad1.20x1.40mm_HandSolder" H 5675 4300 50  0001 C CNN
F 3 "~" H 5675 4300 50  0001 C CNN
	1    5675 4300
	1    0    0    -1  
$EndComp
Wire Wire Line
	5675 4125 5675 4200
Connection ~ 5675 4125
$Comp
L power:GND #PWR035
U 1 1
P 5675 4450
F 0 "#PWR035" H 5675 4200 50  0001 C CNN
F 1 "GND" H 5680 4277 50  0000 C CNN
F 2 "" H 5675 4450 50  0001 C CNN
F 3 "" H 5675 4450 50  0001 C CNN
	1    5675 4450
	1    0    0    -1  
$EndComp
Wire Wire Line
	5675 4450 5675 4400
Wire Wire Line
	8300 1975 8300 1750
Wire Wire Line
	8300 1750 8100 1750
Wire Wire Line
	8300 1975 9725 1975
Wire Wire Line
	8100 1750 8100 1800
Wire Wire Line
	2375 1650 2725 1650
Wire Wire Line
	2375 1650 2375 2000
Wire Wire Line
	2925 1650 3850 1650
Text GLabel 3800 2625 0    50   Input ~ 0
SD_DET
Wire Wire Line
	3800 2625 4275 2625
$Sheet
S 1050 6800 775  850 
U 66FE34ED
F0 "microSD_Prgm" 50
F1 "microSD_Prgm.sch" 50
$EndSheet
Text GLabel 6700 3425 2    50   Input ~ 0
BOOT
Wire Wire Line
	6700 3425 6400 3425
Wire Wire Line
	6400 3425 6400 3275
Connection ~ 6400 3275
Wire Wire Line
	6400 3275 6475 3275
$Comp
L Switch:SW_Push SW3
U 1 1
P 7200 3700
F 0 "SW3" H 7050 3825 50  0000 C CNN
F 1 "Boot" H 7350 3825 50  0000 C CNN
F 2 "CustomFootprints:SW_SPST_ALPS_SKRKA" H 7200 3900 50  0001 C CNN
F 3 "~" H 7200 3900 50  0001 C CNN
	1    7200 3700
	1    0    0    -1  
$EndComp
$Comp
L Switch:SW_Push SW1
U 1 1
P 3100 925
F 0 "SW1" H 3000 1075 50  0000 C CNN
F 1 "EN" H 3200 1075 50  0000 C CNN
F 2 "CustomFootprints:SW_SPST_ALPS_SKRKA" H 3100 1125 50  0001 C CNN
F 3 "~" H 3100 1125 50  0001 C CNN
	1    3100 925 
	1    0    0    -1  
$EndComp
$Comp
L power:GND #PWR042
U 1 1
P 7500 3775
F 0 "#PWR042" H 7500 3525 50  0001 C CNN
F 1 "GND" H 7505 3602 50  0000 C CNN
F 2 "" H 7500 3775 50  0001 C CNN
F 3 "" H 7500 3775 50  0001 C CNN
	1    7500 3775
	1    0    0    -1  
$EndComp
Wire Wire Line
	7400 3700 7500 3700
Wire Wire Line
	7500 3700 7500 3775
Wire Wire Line
	7000 3700 6400 3700
Wire Wire Line
	6400 3700 6400 3425
Connection ~ 6400 3425
Wire Wire Line
	6250 3575 6250 3475
Connection ~ 6250 3475
Wire Wire Line
	6250 3475 6250 3375
Wire Wire Line
	3300 925  3450 925 
$Comp
L power:GND #PWR041
U 1 1
P 2825 1025
F 0 "#PWR041" H 2825 775 50  0001 C CNN
F 1 "GND" H 2925 900 50  0000 C CNN
F 2 "" H 2825 1025 50  0001 C CNN
F 3 "" H 2825 1025 50  0001 C CNN
	1    2825 1025
	1    0    0    -1  
$EndComp
Wire Wire Line
	2900 925  2825 925 
Wire Wire Line
	2825 925  2825 1025
Wire Wire Line
	3450 1175 3450 1250
Wire Wire Line
	3450 975  3450 925 
Connection ~ 3450 925 
Wire Wire Line
	3450 925  3675 925 
Wire Wire Line
	3675 925  3675 2325
Wire Wire Line
	3775 925  3675 925 
Connection ~ 3675 925 
Connection ~ 4100 1650
Wire Wire Line
	4100 1650 4100 2225
Wire Wire Line
	3850 1875 3850 1650
Connection ~ 3850 1650
Wire Wire Line
	3850 1650 4100 1650
Wire Wire Line
	3850 2075 3850 2325
$Comp
L Device:C_Small C22
U 1 1
P 4525 1200
F 0 "C22" H 4550 1275 50  0000 L CNN
F 1 "100nF" H 4550 1100 50  0000 L CNN
F 2 "Capacitor_SMD:C_0805_2012Metric_Pad1.18x1.45mm_HandSolder" H 4525 1200 50  0001 C CNN
F 3 "~" H 4525 1200 50  0001 C CNN
	1    4525 1200
	1    0    0    -1  
$EndComp
$Comp
L power:GND #PWR043
U 1 1
P 4350 1400
F 0 "#PWR043" H 4350 1150 50  0001 C CNN
F 1 "GND" H 4450 1275 50  0000 C CNN
F 2 "" H 4350 1400 50  0001 C CNN
F 3 "" H 4350 1400 50  0001 C CNN
	1    4350 1400
	1    0    0    -1  
$EndComp
$Comp
L Device:C_Small C21
U 1 1
P 4225 1200
F 0 "C21" H 4250 1275 50  0000 L CNN
F 1 "100nF" H 4250 1100 50  0000 L CNN
F 2 "Capacitor_SMD:C_0805_2012Metric_Pad1.18x1.45mm_HandSolder" H 4225 1200 50  0001 C CNN
F 3 "~" H 4225 1200 50  0001 C CNN
	1    4225 1200
	1    0    0    -1  
$EndComp
Wire Wire Line
	4100 1000 4225 1000
Wire Wire Line
	4350 1000 4350 875 
Wire Wire Line
	4100 1000 4100 1650
Wire Wire Line
	4350 1000 4525 1000
Wire Wire Line
	4525 1000 4525 1100
Connection ~ 4350 1000
Wire Wire Line
	4225 1100 4225 1000
Connection ~ 4225 1000
Wire Wire Line
	4225 1000 4350 1000
Wire Wire Line
	4225 1300 4225 1400
Wire Wire Line
	4225 1400 4350 1400
Wire Wire Line
	4525 1300 4525 1400
Wire Wire Line
	4525 1400 4350 1400
Connection ~ 4350 1400
$Comp
L Device:R_Small_US R17
U 1 1
P 1300 6175
F 0 "R17" H 1325 6275 50  0000 L CNN
F 1 "10k" H 1300 6075 50  0000 L CNN
F 2 "Resistor_SMD:R_0805_2012Metric_Pad1.20x1.40mm_HandSolder" H 1300 6175 50  0001 C CNN
F 3 "~" H 1300 6175 50  0001 C CNN
	1    1300 6175
	1    0    0    -1  
$EndComp
Wire Wire Line
	1300 6275 1300 6400
Connection ~ 1300 6400
Wire Wire Line
	1300 6400 1125 6400
Wire Wire Line
	1300 6075 1300 5900
Connection ~ 1300 5900
Wire Wire Line
	1300 5900 1125 5900
$Comp
L Device:R_Small_US R16
U 1 1
P 1400 5050
F 0 "R16" H 1425 5150 50  0000 L CNN
F 1 "10k" H 1400 4950 50  0000 L CNN
F 2 "Resistor_SMD:R_0805_2012Metric_Pad1.20x1.40mm_HandSolder" H 1400 5050 50  0001 C CNN
F 3 "~" H 1400 5050 50  0001 C CNN
	1    1400 5050
	1    0    0    -1  
$EndComp
Wire Wire Line
	1400 5150 1400 5275
Connection ~ 1400 5275
Wire Wire Line
	1400 4950 1400 4825
Wire Wire Line
	1400 4825 1250 4825
$Comp
L Device:R_Small_US R15
U 1 1
P 1425 3700
F 0 "R15" H 1450 3800 50  0000 L CNN
F 1 "10k" H 1425 3600 50  0000 L CNN
F 2 "Resistor_SMD:R_0805_2012Metric_Pad1.20x1.40mm_HandSolder" H 1425 3700 50  0001 C CNN
F 3 "~" H 1425 3700 50  0001 C CNN
	1    1425 3700
	1    0    0    -1  
$EndComp
Wire Wire Line
	1425 3800 1425 3975
Connection ~ 1425 3975
Wire Wire Line
	1425 3975 1250 3975
Wire Wire Line
	1425 3600 1425 3500
Connection ~ 1425 3500
$Comp
L Device:R_Small_US R14
U 1 1
P 1125 2450
F 0 "R14" H 1150 2550 50  0000 L CNN
F 1 "10k" H 1125 2350 50  0000 L CNN
F 2 "Resistor_SMD:R_0805_2012Metric_Pad1.20x1.40mm_HandSolder" H 1125 2450 50  0001 C CNN
F 3 "~" H 1125 2450 50  0001 C CNN
	1    1125 2450
	1    0    0    -1  
$EndComp
Wire Wire Line
	925  2375 925  2200
Wire Wire Line
	925  2200 1125 2200
Connection ~ 1125 2200
Wire Wire Line
	925  2575 925  2750
Connection ~ 925  2750
Wire Wire Line
	925  2750 775  2750
Text GLabel 6550 2275 2    50   Input ~ 0
TXD
Text GLabel 6550 2375 2    50   Input ~ 0
RXD
Text GLabel 3800 2925 0    50   BiDi ~ 0
SDA_1
Text GLabel 3800 2825 0    50   Input ~ 0
SCL_1
Wire Wire Line
	3800 2825 4275 2825
Wire Wire Line
	3800 2925 4275 2925
Wire Wire Line
	6125 2175 6550 2175
Wire Wire Line
	6125 2475 6550 2475
$Comp
L Device:R_Small_US R24
U 1 1
P 2975 3975
F 0 "R24" H 3043 4021 50  0000 L CNN
F 1 "10k" H 3043 3930 50  0000 L CNN
F 2 "Resistor_SMD:R_0805_2012Metric_Pad1.20x1.40mm_HandSolder" H 2975 3975 50  0001 C CNN
F 3 "~" H 2975 3975 50  0001 C CNN
	1    2975 3975
	1    0    0    -1  
$EndComp
$Comp
L Device:R_Small_US R25
U 1 1
P 3325 3975
F 0 "R25" H 3393 4021 50  0000 L CNN
F 1 "10k" H 3393 3930 50  0000 L CNN
F 2 "Resistor_SMD:R_0805_2012Metric_Pad1.20x1.40mm_HandSolder" H 3325 3975 50  0001 C CNN
F 3 "~" H 3325 3975 50  0001 C CNN
	1    3325 3975
	1    0    0    -1  
$EndComp
$Comp
L power:+3.3V #PWR018
U 1 1
P 3125 3750
F 0 "#PWR018" H 3125 3600 50  0001 C CNN
F 1 "+3.3V" H 3025 3925 50  0000 L CNN
F 2 "" H 3125 3750 50  0001 C CNN
F 3 "" H 3125 3750 50  0001 C CNN
	1    3125 3750
	1    0    0    -1  
$EndComp
Wire Wire Line
	3325 3875 3325 3800
Wire Wire Line
	3325 3800 3125 3800
Wire Wire Line
	3125 3800 3125 3750
Wire Wire Line
	2975 3875 2975 3800
Wire Wire Line
	2975 3800 3125 3800
Connection ~ 3125 3800
Text GLabel 3075 4300 2    50   BiDi ~ 0
SDA_1
Wire Wire Line
	2975 4075 2975 4300
Wire Wire Line
	2975 4300 3075 4300
Text GLabel 3500 4200 2    50   BiDi ~ 0
SCL_1
Wire Wire Line
	3500 4200 3325 4200
Wire Wire Line
	3325 4200 3325 4075
Text GLabel 3800 2725 0    50   Input ~ 0
RTC_INT
Wire Wire Line
	4275 2725 3800 2725
$Comp
L SamacSys:RV-3028-C7_32.768KHZ_1PPM-TA-QA Y1
U 1 1
P 4925 5625
F 0 "Y1" H 5625 5890 50  0000 C CNN
F 1 "RV-3028-C7_32.768KHZ_1PPM-TA-QA" H 5625 5799 50  0000 C CNN
F 2 "SamacSys_Parts:RV3028C732768KHZ1PPMTAQA" H 6175 5725 50  0001 L CNN
F 3 "https://www.microcrystal.com/fileadmin/Media/Products/RTC/Datasheet/RV-3028-C7.pdf" H 6175 5625 50  0001 L CNN
F 4 "IC RTC CLK/CALENDAR I2C 8SON" H 6175 5525 50  0001 L CNN "Description"
F 5 "0.8" H 6175 5425 50  0001 L CNN "Height"
F 6 "Micro Crystal AG" H 6175 5325 50  0001 L CNN "Manufacturer_Name"
F 7 "RV-3028-C7 32.768KHZ 1PPM-TA-QA" H 6175 5225 50  0001 L CNN "Manufacturer_Part_Number"
	1    4925 5625
	1    0    0    -1  
$EndComp
Wire Wire Line
	3975 5925 4450 5925
Wire Wire Line
	3975 5825 4125 5825
Wire Wire Line
	4125 5325 4125 5825
Connection ~ 4125 5825
Wire Wire Line
	4125 5825 4925 5825
Wire Wire Line
	4450 5325 4450 5925
Connection ~ 4450 5925
Wire Wire Line
	4450 5925 4925 5925
$Comp
L Device:R_Small_US R3
U 1 1
P 4775 5225
F 0 "R3" H 4843 5271 50  0000 L CNN
F 1 "10k" H 4843 5180 50  0000 L CNN
F 2 "Resistor_SMD:R_0805_2012Metric_Pad1.20x1.40mm_HandSolder" H 4775 5225 50  0001 C CNN
F 3 "~" H 4775 5225 50  0001 C CNN
	1    4775 5225
	1    0    0    -1  
$EndComp
Wire Wire Line
	4925 5725 4775 5725
Wire Wire Line
	4775 5725 4775 5325
Wire Wire Line
	4775 5125 4775 4825
Wire Wire Line
	4775 4825 4450 4825
Connection ~ 4450 4825
Text GLabel 3975 5725 0    50   Input ~ 0
RTC_INT
Wire Wire Line
	4775 5725 3975 5725
Connection ~ 4775 5725
NoConn ~ 4925 5625
Wire Wire Line
	6325 5725 6575 5725
Wire Wire Line
	6575 5725 6575 6025
Wire Wire Line
	6325 5925 6375 5925
Wire Wire Line
	6375 5925 6375 6275
Wire Wire Line
	6375 6275 6575 6275
Connection ~ 6575 6275
Wire Wire Line
	6575 6275 6575 6300
$Comp
L Device:R_Small_US R26
U 1 1
P 6525 5375
F 0 "R26" H 6593 5421 50  0000 L CNN
F 1 "10k" H 6593 5330 50  0000 L CNN
F 2 "Resistor_SMD:R_0805_2012Metric_Pad1.20x1.40mm_HandSolder" H 6525 5375 50  0001 C CNN
F 3 "~" H 6525 5375 50  0001 C CNN
	1    6525 5375
	1    0    0    -1  
$EndComp
Wire Wire Line
	6325 5625 6525 5625
Wire Wire Line
	6525 5625 6525 5475
$Comp
L power:+3.3V #PWR014
U 1 1
P 6750 5100
F 0 "#PWR014" H 6750 4950 50  0001 C CNN
F 1 "+3.3V" H 6650 5275 50  0000 L CNN
F 2 "" H 6750 5100 50  0001 C CNN
F 3 "" H 6750 5100 50  0001 C CNN
	1    6750 5100
	1    0    0    -1  
$EndComp
Wire Wire Line
	6575 5725 6750 5725
Wire Wire Line
	6750 5725 6750 5175
Connection ~ 6575 5725
Wire Wire Line
	6525 5275 6525 5175
Wire Wire Line
	6525 5175 6750 5175
Connection ~ 6750 5175
Wire Wire Line
	6750 5175 6750 5100
Wire Wire Line
	6325 5825 7025 5825
Wire Wire Line
	7025 5825 7025 6025
Wire Wire Line
	7025 6225 7025 6275
Wire Wire Line
	7025 6275 6575 6275
$Comp
L Device:R_Small_US R27
U 1 1
P 7225 5825
F 0 "R27" V 7100 5775 50  0000 L CNN
F 1 "470" V 7325 5775 50  0000 L CNN
F 2 "Resistor_SMD:R_0805_2012Metric_Pad1.20x1.40mm_HandSolder" H 7225 5825 50  0001 C CNN
F 3 "~" H 7225 5825 50  0001 C CNN
	1    7225 5825
	0    1    1    0   
$EndComp
Wire Wire Line
	7025 5825 7125 5825
Connection ~ 7025 5825
Text GLabel 7400 5825 2    50   Input ~ 0
VBackup
Wire Wire Line
	7325 5825 7400 5825
$Comp
L power:GND #PWR017
U 1 1
P 9575 6200
F 0 "#PWR017" H 9575 5950 50  0001 C CNN
F 1 "GND" H 9580 6027 50  0000 C CNN
F 2 "" H 9575 6200 50  0001 C CNN
F 3 "" H 9575 6200 50  0001 C CNN
	1    9575 6200
	1    0    0    -1  
$EndComp
Wire Wire Line
	9575 6200 9575 6100
Wire Wire Line
	9375 5700 9575 5700
Wire Wire Line
	9575 5700 9575 5800
Wire Notes Line
	8725 5450 10150 5450
Wire Notes Line
	10150 5450 10150 6500
Wire Notes Line
	10150 6500 8725 6500
Wire Notes Line
	8725 6500 8725 5450
Text Notes 8950 5575 0    50   ~ 0
RTC Backup Battery\n
Text GLabel 9375 5700 0    50   Output ~ 0
VBackup
$Comp
L Custom:SR754_Battery BAT1
U 1 1
P 9575 6000
F 0 "BAT1" H 9693 6096 50  0000 L CNN
F 1 "SR754" H 9693 6005 50  0000 L CNN
F 2 "BatteruyHolder:Battery_Retainer_size_13" V 9575 6060 50  0001 C CNN
F 3 "~" V 9575 6060 50  0001 C CNN
	1    9575 6000
	1    0    0    -1  
$EndComp
Wire Wire Line
	6125 2275 6550 2275
Wire Wire Line
	6125 2375 6550 2375
$EndSCHEMATC
